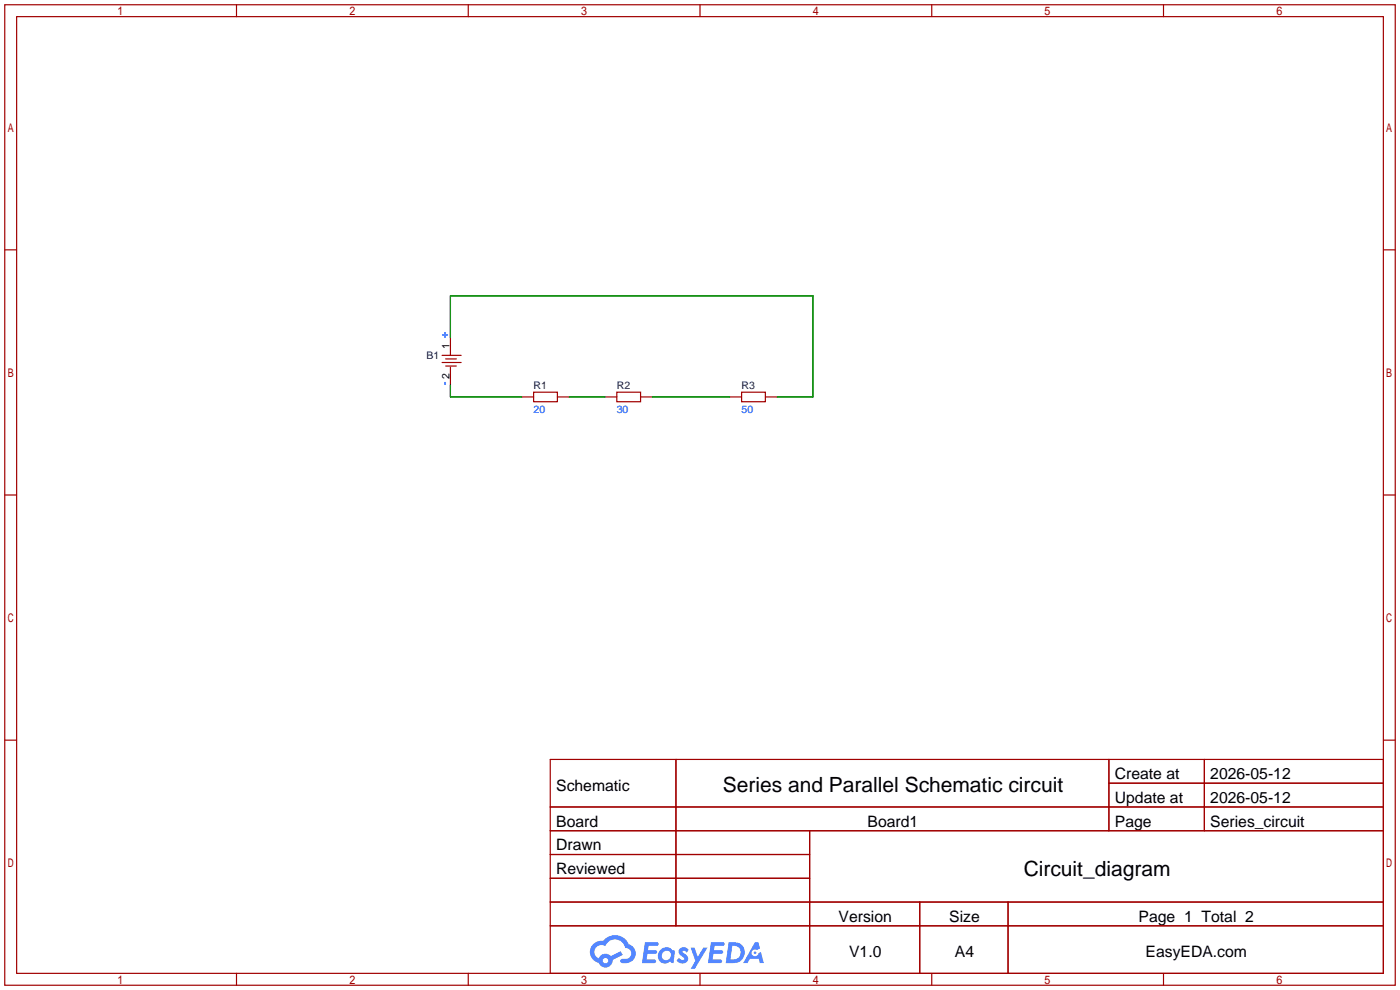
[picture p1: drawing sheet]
<svg xmlns="http://www.w3.org/2000/svg" width="299mm" height="212mm" viewBox="0 0 299 212" stroke-linecap="round" stroke-linejoin="round" font-family="sans-serif">
<g fill="none" stroke="#a10000" stroke-width=".25">
<path d="M1 1h297.2v209.6h-297.2zM3.6 3.6h292.1v204.4h-292.1zM50.5 1v2.6M100.1 1v2.6M149.6 1v2.6M199.1 1v2.6M248.7 1v2.6M1 53.4h2.6M295.7 53.4h2.5M1 105.8h2.6M295.7 105.8h2.5M1 158.2h2.6"/>
<path d="M295.7 158.2h2.5M117.6 162.3h178.1v45.7h-178.1zM117.6 172.5h178.1M117.6 177.5h178.1M144.5 162.3v35.6M173 177.5v30.5M237 162.3v15.2M237 167.4h58.7M257.4 162.3v15.2M117.6 182.6h55.4M117.6 192.8h178.1M117.6 187.7h55.4"/>
<path d="M117.6 197.9h178.1M196.6 192.8v15.2M215.4 192.8v15.2M50.5 208v2.6M100.1 208v2.6M149.6 208v2.6M199.1 208v2.6M248.7 208v2.6"/>
</g>
<g fill="#5487ff">
<path d="M145.3 202.7a1.3 1.3 0 0 1 1.9 .3l-.4 .6a.54 .54 0 0 0-.9-.2l.1 .2a1.34 1.34 0 0 1 .9 1.8 1.47 1.47 0 0 1-2.3-.1l.5-.6 .8 .5a.31 .31 0 0 0 .4-.3 .31 .31 0 0 0-.3-.4 1.12 1.12 0 0 1-.7-1.8z"/>
<path d="M147.6 202.5h.9l.6 2 1.2-2h.9l-2.7 4.6h-.9l1-1.7z"/>
<path d="M137.8 201.4h1.7a1.31 1.31 0 0 1 1.2 .2 .4 .4 0 0 1-.3 .5l-1.8 .1-.1 .9h1.6a.4 .4 0 0 1 .4 .4 .4 .4 0 0 1-.5 .4h-1.6l-.2 1.2h1.4a.46 .46 0 0 1 .5 0 .46 .46 0 0 1 .1 .5l-.4 .2h-2.6z"/>
<path d="M151.9 201.4h1.7a1.32 1.32 0 0 1 1.2 .2 .39 .39 0 0 1-.3 .5l-1.8 .1-.1 .9h1.6a.4 .4 0 0 1 .4 .4 .4 .4 0 0 1-.4 .4h-1.7l-.2 1.2h1.4a.46 .46 0 0 1 .5 0 .46 .46 0 0 1 .1 .5l-.4 .2h-2.6z"/>
<path d="M161.3 201.4h.8l.3 1.3-.6 .4a.75 .75 0 0 0-1.1 .3 .75 .75 0 0 0 .5 1 .75 .75 0 0 0 .9-.7l.5-.2 .6 2.3h-.8l-.3-.9h-1.8l-.5 .9h-1z"/>
<path d="M155.7 201.4l-.6 4.4h1.5a2.27 2.27 0 0 0 2.6-2.2 2.27 2.27 0 0 0-2.7-2.2zM156.5 202.1a1.5 1.5 0 0 1 1.8 1.6 1.5 1.5 0 0 1-1.9 1.4h-.3z"/>
<path d="M141.2 203a1.6 1.6 0 0 0-.3 2.3 1.6 1.6 0 0 0 2.3 .2l.7 .3 .3-2.4-.1-.3-.5-.1a1.58 1.58 0 0 0-2.4 0zM141.8 203.5a.98 .98 0 0 1 1.6 .4 .98 .98 0 0 1-1.1 1.3 .94 .94 0 0 1-.9-.7 .94 .94 0 0 1 .4-1z"/>
<path d="M126.8 201.8a2.37 2.37 0 0 0 1.1 4 1.54 1.54 0 0 0 1.8 1 1.54 1.54 0 0 0 1.2-1.6l2.2-1.1-.5-.8-2 1a1.57 1.57 0 0 0-2.7 .5 1.5 1.5 0 0 1-.7-2.1 1.5 1.5 0 0 1 2.2-.5 2.23 2.23 0 0 1 2.3-1.4 2.23 2.23 0 0 1 2 1.8 1.16 1.16 0 0 1 1.2 1.1 1.16 1.16 0 0 1-1.1 1.2h-.7a.47 .47 0 0 0-.5 .4 .47 .47 0 0 0 .4 .5 2.17 2.17 0 0 0 2.5-.9 2.17 2.17 0 0 0-.3-2.7l-.8-.4a3.2 3.2 0 0 0-5.5-.7l-1.1 .1zM128.8 205.3a.6 .6 0 0 1 1.2 0 .6 .6 0 0 1-1.2 0z"/>
<circle cx="161.4" cy="203.6" r=".28"/>
</g>
<g fill="none" stroke="#a10000" stroke-width=".25">
<path d="M94.5 75.9h4.1M94.5 77.5h4.1M95.2 76.7h2.3M95.2 78.2h2.3M96.3 72.1v3.8M96.3 78.5v3.8M111.5 84.8h2.5M114 83.8h5.1v2.1h-5.1zM119.1 84.8h2.6M129.3 84.8h2.5M131.8 83.8h5.1v2.1h-5.1zM136.9 84.8h2.5"/>
<path d="M156 84.8h2.5M158.5 83.8h5.1v2.1h-5.1zM163.6 84.8h2.5"/>
</g>
<path d="M96.3 72.1v-8.9h77.4v21.6h-7.6M96.3 82.3v2.5h15.2M121.7 84.8h7.6M139.4 84.8h16.6" fill="none" stroke="#008700" stroke-width=".25"/>
<g font-size="4.5">
<text x="154.5" y="169.4">Series and Parallel Schematic circuit</text>
<text x="218.8" y="187.1">Circuit_diagram</text>
</g>
<g font-size="3.4">
<text x="238.3" y="166.5">Create at</text>
<text x="258.7" y="166.5">2026-05-12</text>
<text x="118.9" y="169">Schematic</text>
<text x="238.3" y="171.6">Update at</text>
<text x="258.7" y="171.6">2026-05-12</text>
<text x="118.9" y="176.6">Board</text>
<text x="185.4" y="176.6">Board1</text>
<text x="238.3" y="176.6">Page</text>
<text x="258.7" y="176.6">Series_circuit</text>
<text x="118.9" y="181.7">Drawn</text>
<text x="118.9" y="186.8">Reviewed</text>
<text x="179.2" y="197">Version</text>
<text x="202.9" y="197">Size</text>
<text x="243.3" y="197">Page 1 Total 2</text>
<text x="181.5" y="204.6">V1.0</text>
<text x="204.1" y="204.6">A4</text>
<text x="244.8" y="204.6">EasyEDA.com</text>
</g>
<g font-size="2.2" fill="#000080">
<text x="91.2" y="76.8">B1</text>
<text x="114" y="83.1">R1</text>
<text x="131.8" y="83.1">R2</text>
<text x="158.5" y="83.1">R3</text>
</g>
<text font-size="2.2" x="96.1" y="74.7" transform="rotate(-90 96.1 74.7)">1 +</text>
<g font-size="2.2" fill="#00f">
<text x="95.8" y="82.3" transform="rotate(-90 95.8 82.3)">- 2</text>
<text x="114" y="88.2">20</text>
<text x="131.8" y="88.2">30</text>
<text x="158.5" y="88.2">50</text>
</g>
</svg>
